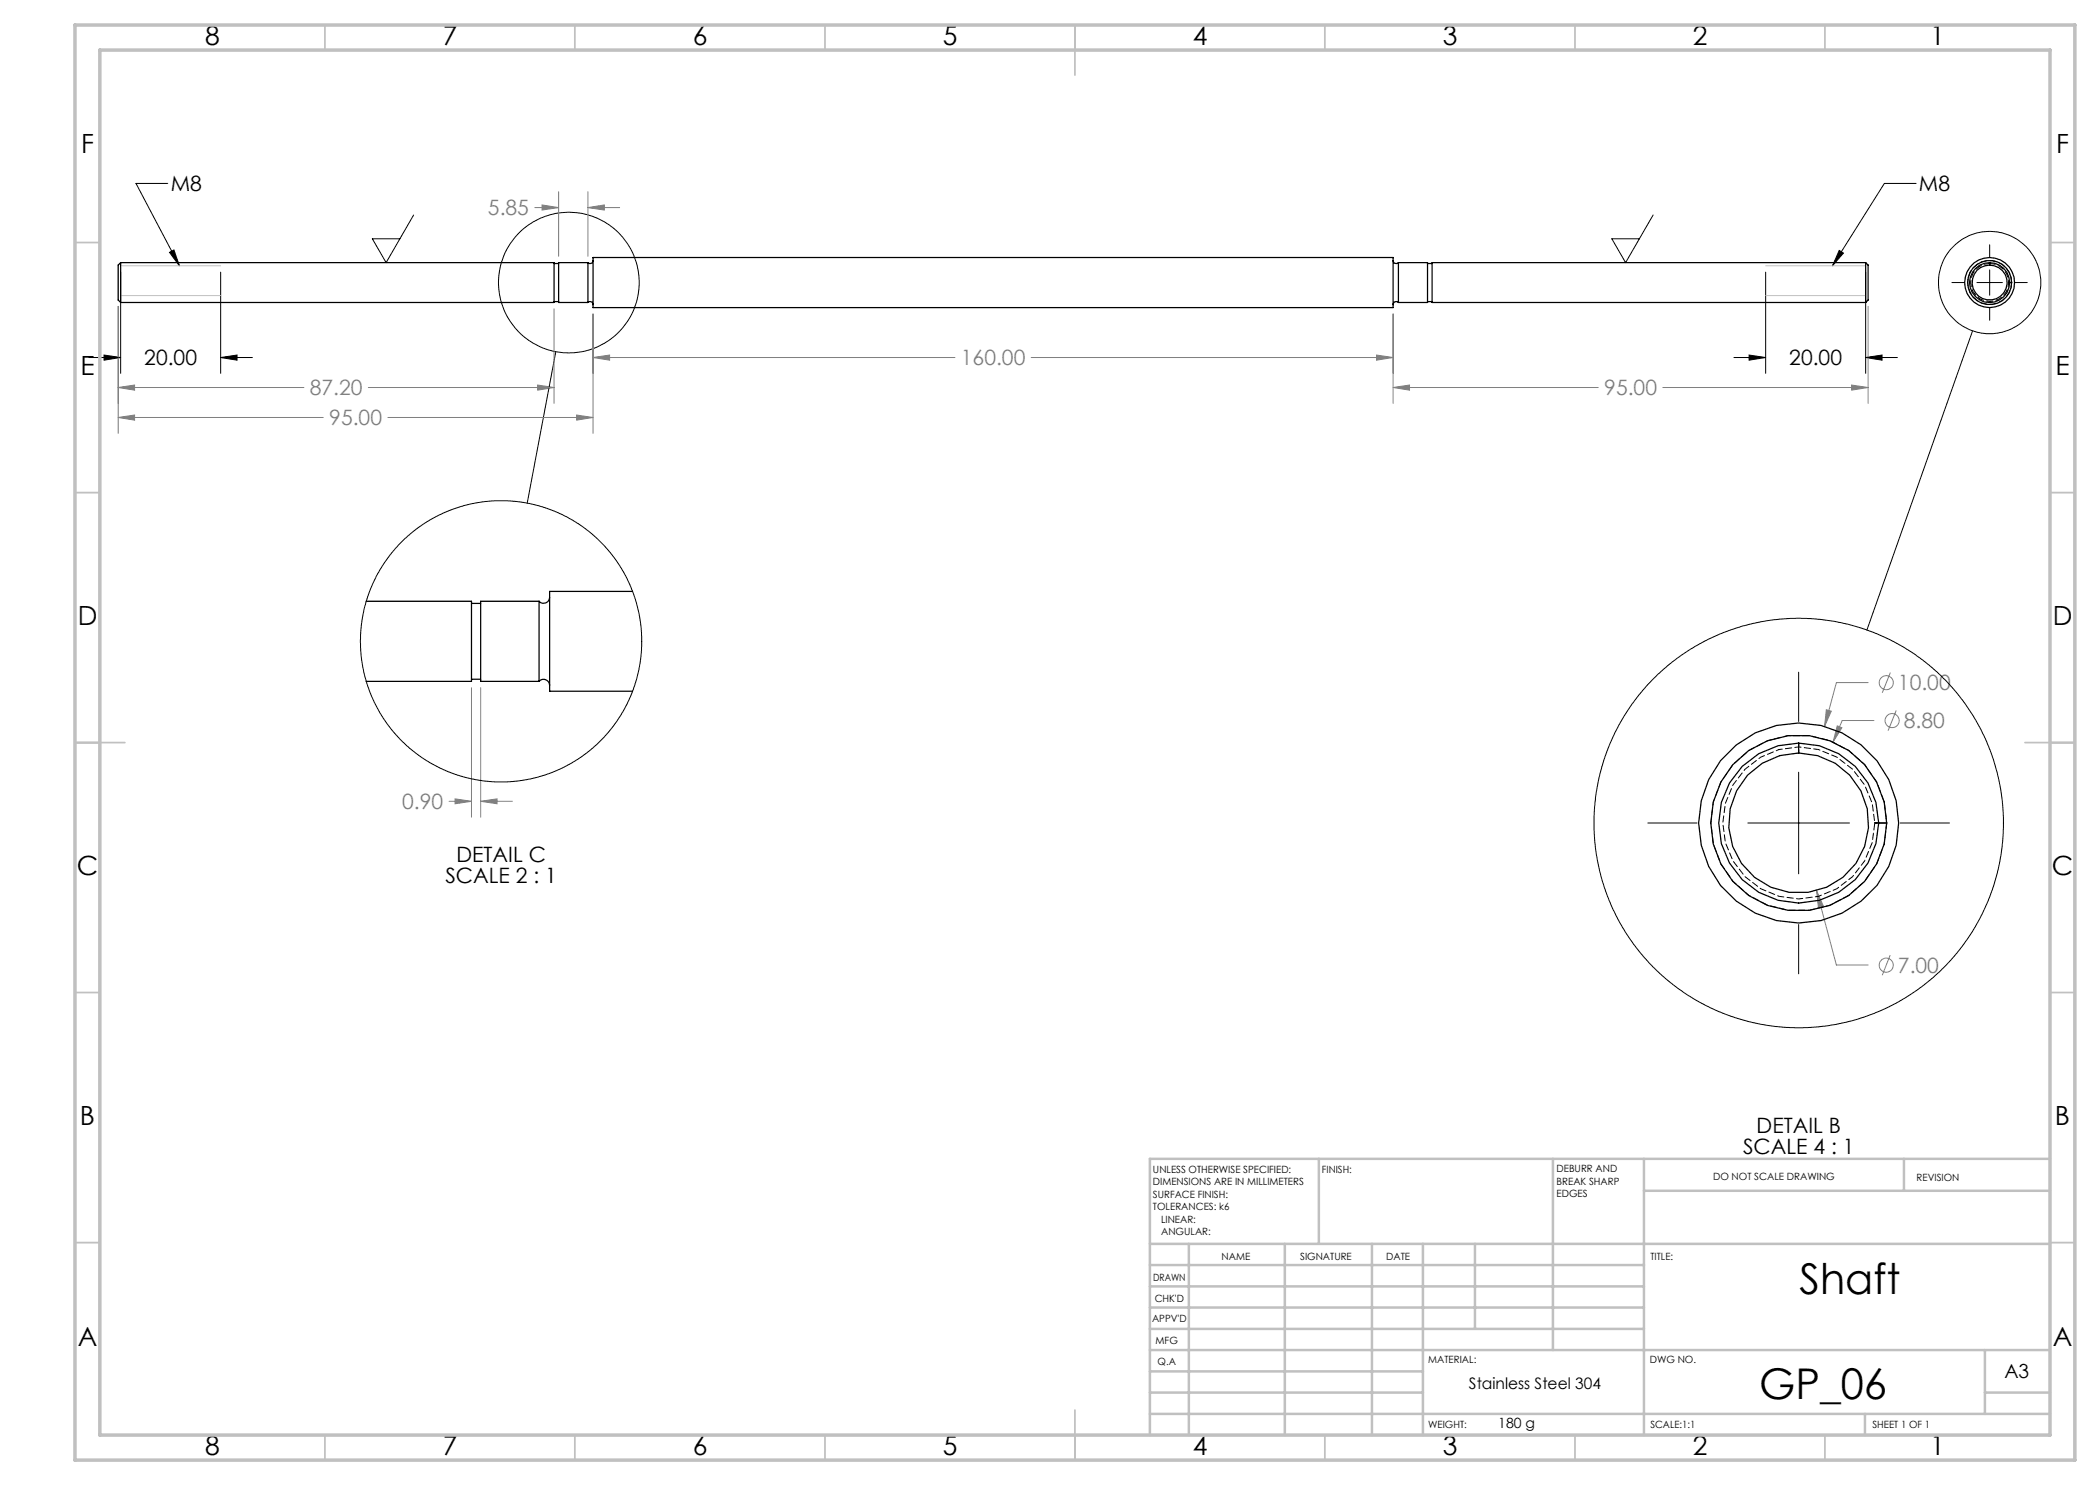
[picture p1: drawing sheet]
<svg xmlns="http://www.w3.org/2000/svg" width="420mm" height="297mm" viewBox="0 0 420 297" stroke-linecap="round" stroke-linejoin="round" font-family="sans-serif">
<g fill="none" stroke="#808080" stroke-width=".2">
<path d="M111.7 38.3v13M117.6 38.3v13M107 41.5h4.7M108.4 41l3.3 .5-3.3 .5zM117.6 41.5l3.3-.5v1zM117.6 41.5h6.3M23.6 77.5l3.3-.5v1zM23.6 61.3v25.4M23.6 77.5h37.2M73.7 77.5h37.1M107.5 77l3.3 .5-3.3 .5zM110.8 61.8v18.9"/>
<path d="M118.6 71.5l3.3-.5v1zM118.6 62.8v23.9M118.6 71.5h72.4M206.2 71.5h72.4M275.3 71l3.3 .5-3.3 .5zM278.6 77.5l3.3-.5v1zM278.6 62.8v17.9M278.6 77.5h41.1M332.6 77.5h41M370.3 77l3.3 .5-3.3 .5zM373.6 61.3v19.4M23.6 83.5l3.3-.5v1z"/>
<path d="M23.6 83.5h41.1M77.6 83.5h41M115.3 83l3.3 .5-3.3 .5zM94.3 137.5v25.9M96.1 137.5v25.9M373.6 136.5h-6.3l-2.4 8.8M378.1 134.5l-1.7 4.1M91 159.8l3.3 .5-3.3 .5zM365.3 142l1 .2-1.4 3.1zM367.5 145.2l.9 .4-1.8 2.8zM374.8 144.1h-6.4l-1.8 4.3M379.2 142.1l-1.6 4.1"/>
<path d="M89.8 160.3h4.5M96.1 160.3l3.3-.5v1zM96.1 160.3h6.4M363.3 178.1l1.4 3.1-1 .3zM363.3 178.1l4 14.9h6.3M378 191l-1.6 4"/>
<circle cx="377.3" cy="136.5" r="1.41"/>
<circle cx="378.4" cy="144.1" r="1.41"/>
<circle cx="377.3" cy="193" r="1.41"/>
</g>
<g fill="none" stroke="#000" stroke-width=".2">
<path d="M33.5 36.7h-6.3l8.7 16.5M383.2 36.7h-6.3l-10.4 16.5M24.1 54.4v20.3M33.9 50.5l.9-.5 1.1 3.2zM44.1 54.4v20.3M82.7 43l-5.5 9.5-2.7-4.7h5.5M330.6 43l-5.5 9.5-2.7-4.7h5.5M353.1 54.4v20.3M367.8 50.1l.9 .5-2.2 2.6zM373.1 54.4v20.3M390.4 56.5h2.5M395.4 56.5h5.1"/>
<path d="M397.9 49v2.4M397.9 54v5.1M403 56.5h2.4M17.8 71.5h6.3M20.8 71l3.3 .5-3.3 .5zM44.1 71.5l3.3-.5v1zM44.1 71.5h6.4M111.2 70.3l-5.8 30.3M346.8 71.5h6.3M349.8 71l3.3 .5-3.3 .5zM373.1 71.5l3.3-.5v1zM373.1 71.5h6.4"/>
<path d="M394.5 66.2l-21.1 59.8M397.9 61.6v2.5M359.7 134.4v9.9M359.7 154.4v20.4M329.6 164.6h9.8M349.6 164.6h20.3M380 164.6h9.9M359.7 184.9v9.9"/>
<circle cx="113.8" cy="56.5" r="14.1"/>
<circle cx="397.9" cy="56.5" r="10.2"/>
</g>
<path d="M24.1 53.2h20M24.1 59.1h20M353.1 53.2h20M353.1 59.1h20" fill="none" stroke="#c0c0c0" stroke-width=".2"/>
<g fill="none" stroke="#c0c0c0" stroke-width=".35">
<path d="M65 5v5M115 5v5M165 5v5M215 5v10M265 5v5M315 5v5M365 5v5M15 48.5h5M410 48.5h5M15 98.5h5M410 98.5h5M15 148.5h10"/>
<path d="M405 148.5h10M15 198.5h5M410 198.5h5M15 248.5h5M410 248.5h5M65 287v5M115 287v5M165 287v5M215 282v10M265 287v5M315 287v5M365 287v5"/>
</g>
<g fill="none" stroke="#c0c0c0" stroke-width=".5">
<path d="M263.8 231.8v17M310.6 231.8v38.2M328.8 231.8v55.2M328.8 238.2h81.2M380.8 231.8v6.4M410 231.8h-180v55.2M230 248.8h180M230 257.3h98.8M230 253h98.8M237.8 248.8v38.2M257 248.8v38.2M274.4 248.8v38.2"/>
<path d="M284.6 248.8v38.2M295 248.8v17M230 265.8h98.8M230 261.5h98.8M230 278.5h54.6M230 274.3h54.6M230 270h180M397 278.5h13M397 270v12.8M230 282.8h180M373 282.8v4.2"/>
</g>
<path d="M15 5h400v287h-400zM20 10h390v277h-390z" fill="none" stroke="#c0c0c0" stroke-width=".7"/>
<g fill="#000">
<path d="M367.8 50.1l.9 .5-2.2 2.6zM33.9 50.5l.9-.5 1.1 3.2z"/>
<path d="M373.1 71.5l3.3-.5v1zM349.8 71l3.3 .5-3.3 .5zM20.8 71l3.3 .5-3.3 .5zM44.1 71.5l3.3-.5v1z"/>
</g>
<path d="M115.3 83l3.3 .5-3.3 .5zM23.6 83.5l3.3-.5v1zM118.6 71.5l3.3-.5v1zM275.3 71l3.3 .5-3.3 .5zM278.6 77.5l3.3-.5v1zM370.3 77l3.3 .5-3.3 .5zM108.4 41l3.3 .5-3.3 .5zM117.6 41.5l3.3-.5v1zM107.5 77l3.3 .5-3.3 .5zM23.6 77.5l3.3-.5v1zM365.3 142l-.4 3.3 1.4-3.1zM367.5 145.2l-.9 3.2 1.8-2.8zM363.3 178.1l.4 3.4 1-.3zM91 159.8l3.3 .5-3.3 .5zM96.1 160.3l3.3-.5v1z" fill="#808080"/>
<g fill="none" stroke="#000" stroke-width=".25">
<path d="M24.1 52.5v8M24.1 52.5a1.35 1.35 0 0 0-.5 1.6v5.9l.5 .5M24.1 52.5h86.7v8h-86.7M110.8 52.7h.9M117.6 52.5v8M117.6 52.5h-5.9v8h5.9M118.6 52.1a.59 .59 0 0 1-.4 .6 .59 .59 0 0 1-.6-.2M118.6 51.5h160v10h-160zM278.6 52.1a.62 .62 0 0 0 .4 .6 .62 .62 0 0 0 .7-.2M279.7 52.5v8M279.7 52.5h5.8v8h-5.8M285.5 52.7h.9"/>
<path d="M373.1 52.5a1.35 1.35 0 0 1 .5 1.6v5.9l-.5 .5M373.1 52.5v8M373.1 52.5h-86.7v8h86.7M397.9 52.5v.5M401.9 56.5h.4M110.8 60.3h.9M117.6 60.5a.59 .59 0 0 1 .6-.1 .59 .59 0 0 1 .4 .5M279.7 60.5a.62 .62 0 0 0-.7-.1 .62 .62 0 0 0-.4 .5M285.5 60.3h.9M109.9 119.5a1.22 1.22 0 0 1-.8 1.1 1.22 1.22 0 0 1-1.3-.3M126.5 118.3h-16.6v20h16.6M73.2 120.3h21.1v16h-21.1"/>
<path d="M94.3 135.9h1.8M94.3 120.7h1.8M107.8 136.3a1.22 1.22 0 0 1 1.3-.4 1.22 1.22 0 0 1 .8 1.2M107.8 120.3v16M107.8 120.3h-11.7v16h11.7M359.7 148.6v2M375.7 164.6h1.6"/>
<circle cx="397.9" cy="56.5" r="4.4"/>
<circle cx="397.9" cy="56.5" r="3.5"/>
<circle cx="397.9" cy="56.5" r="5"/>
<circle cx="397.9" cy="56.5" r="4"/>
<circle cx="359.7" cy="164.6" r="14"/>
<circle cx="359.7" cy="164.6" r="17.6"/>
<circle cx="359.7" cy="164.6" r="16"/>
<circle cx="359.8" cy="164.6" r="20"/>
</g>
<path d="M397.9 52.7a3.8 3.8 0 0 1 3.5 5.4 3.8 3.8 0 0 1-6.4 .8 3.8 3.8 0 0 1 2-6.1l.9-.1M402.3 56.5a4.4 4.4 0 0 0-6.2-4 4.4 4.4 0 0 0-.9 7.4 4.4 4.4 0 0 0 7-2.4l.1-1" fill="none" stroke="#000" stroke-width=".2" stroke-dasharray="1.3 .6" stroke-dashoffset=".2"/>
<path d="M401.9 56.5h-.2h.6" fill="none" stroke="#000" stroke-width=".2" stroke-dasharray="1.3 .6" stroke-dashoffset=".4"/>
<path d="M397.9 53v-.5M401.9 56.5h-.2h.2M375.8 164.6h-.8h2.4" fill="none" stroke="#000" stroke-width=".2" stroke-dasharray="1.3 .6"/>
<g fill="none" stroke="#000" stroke-width=".2">
<circle cx="100.2" cy="128.3" r="28.1"/>
<circle cx="359.7" cy="164.6" r="40.9"/>
</g>
<path d="M355.8 149.9a15.2 15.2 0 0 1 18.9 17.3 15.2 15.2 0 0 1-23.7 9.8 15.2 15.2 0 0 1 1.2-25.6l3.6-1.5M359.8 150.6v-2" fill="none" stroke="#000" stroke-width=".2" stroke-dasharray="1.3 .6" stroke-dashoffset=".6"/>
<path d="M376.8 168.8a17.6 17.6 0 0 0-20.6-21.5 17.6 17.6 0 0 0-10.5 27.9 17.6 17.6 0 0 0 29.6-2.4l1.5-4" fill="none" stroke="#000" stroke-width=".2" stroke-dasharray="1.3 .6" stroke-dashoffset=".7"/>
<path d="M375.3 164.6h.5h-.8h.3" fill="none" stroke="#000" stroke-width=".2" stroke-dasharray="1.3 .6" stroke-dashoffset=".8"/>
<g font-size="8.5">
<text x="359.9" y="258.8">Shaft</text>
<text x="351.8" y="279.7">GP_06</text>
</g>
<g font-size="5.3">
<text x="41" y="8.9">8</text>
<text x="88.5" y="8.9">7</text>
<text x="138.5" y="8.9">6</text>
<text x="188.5" y="8.9">5</text>
<text x="238.5" y="8.9">4</text>
<text x="288.5" y="8.9">3</text>
<text x="338.5" y="8.9">2</text>
<text x="386" y="8.9">1</text>
<text x="16.2" y="30.7">F</text>
<text x="411.2" y="30.7">F</text>
<text x="16.1" y="74.9">E</text>
<text x="411.1" y="74.9">E</text>
<text x="15.5" y="124.9">D</text>
<text x="410.5" y="124.9">D</text>
<text x="15.4" y="174.9">C</text>
<text x="410.4" y="174.9">C</text>
<text x="16" y="224.9">B</text>
<text x="411" y="224.9">B</text>
<text x="15.5" y="269.2">A</text>
<text x="410.5" y="269.2">A</text>
<text x="41" y="290.9">8</text>
<text x="88.5" y="290.9">7</text>
<text x="138.5" y="290.9">6</text>
<text x="188.5" y="290.9">5</text>
<text x="238.5" y="290.9">4</text>
<text x="288.5" y="290.9">3</text>
<text x="338.5" y="290.9">2</text>
<text x="386" y="290.9">1</text>
</g>
<g font-size="4.2">
<text x="34.1" y="38.3">M8</text>
<text x="383.8" y="38.3">M8</text>
<text x="28.9" y="73.1">20.00</text>
<text x="357.9" y="73.1">20.00</text>
<text x="91.3" y="172.4">DETAIL C</text>
<text x="89.1" y="176.6">SCALE 2 : 1</text>
<text x="351.3" y="226.5">DETAIL B</text>
<text x="348.6" y="230.7">SCALE 4 : 1</text>
</g>
<g font-size="4.2" fill="#808080">
<text x="97.6" y="43.1">5.85</text>
<text x="192.2" y="73.1">160.00</text>
<text x="62" y="79.1">87.20</text>
<text x="320.9" y="79.1">95.00</text>
<text x="65.9" y="85.1">95.00</text>
<text x="379.6" y="138.1">10.00</text>
<text x="380.8" y="145.7">8.80</text>
<text x="80.4" y="161.8">0.90</text>
<text x="379.6" y="194.6">7.00</text>
</g>
<text font-size="3.9" x="400.9" y="275.5">A3</text>
<text font-size="3.2" x="293.8" y="277.9">Stainless Steel 304</text>
<text font-size="2.8" x="299.7" y="285.6">180 g</text>
<g font-size="2">
<text x="230.6" y="234.6">UNLESS OTHERWISE SPECIFIED:</text>
<text x="230.6" y="237.1">DIMENSIONS ARE IN MILLIMETERS</text>
<text x="230.6" y="239.6">SURFACE FINISH:</text>
<text x="264.4" y="234.6">FINISH:</text>
<text x="311.3" y="234.5">DEBURR AND</text>
<text x="311.3" y="237">BREAK SHARP</text>
<text x="311.3" y="239.5">EDGES</text>
<text x="342.6" y="236">DO NOT SCALE DRAWING</text>
<text x="383.3" y="236.2">REVISION</text>
<text x="230.6" y="242.1">TOLERANCES: k6</text>
<text x="232.2" y="244.6">LINEAR:</text>
<text x="232.2" y="247.1">ANGULAR:</text>
<text x="244.3" y="252">NAME</text>
<text x="260" y="251.9">SIGNATURE</text>
<text x="277.2" y="251.9">DATE</text>
<text x="330.1" y="251.9">TITLE:</text>
<text x="230.6" y="256.1">DRAWN</text>
<text x="230.9" y="260.3">CHK'D</text>
<text x="230.4" y="264.4">APPV'D</text>
<text x="231.1" y="268.8">MFG</text>
<text x="231.5" y="273">Q.A</text>
<text x="285.6" y="272.5">MATERIAL:</text>
<text x="330" y="272.5">DWG NO.</text>
<text x="285.6" y="285.5">WEIGHT:</text>
<text x="330.1" y="285.6">SCALE:1:1</text>
<text x="374.5" y="285.6">SHEET 1 OF 1</text>
</g>
</svg>
